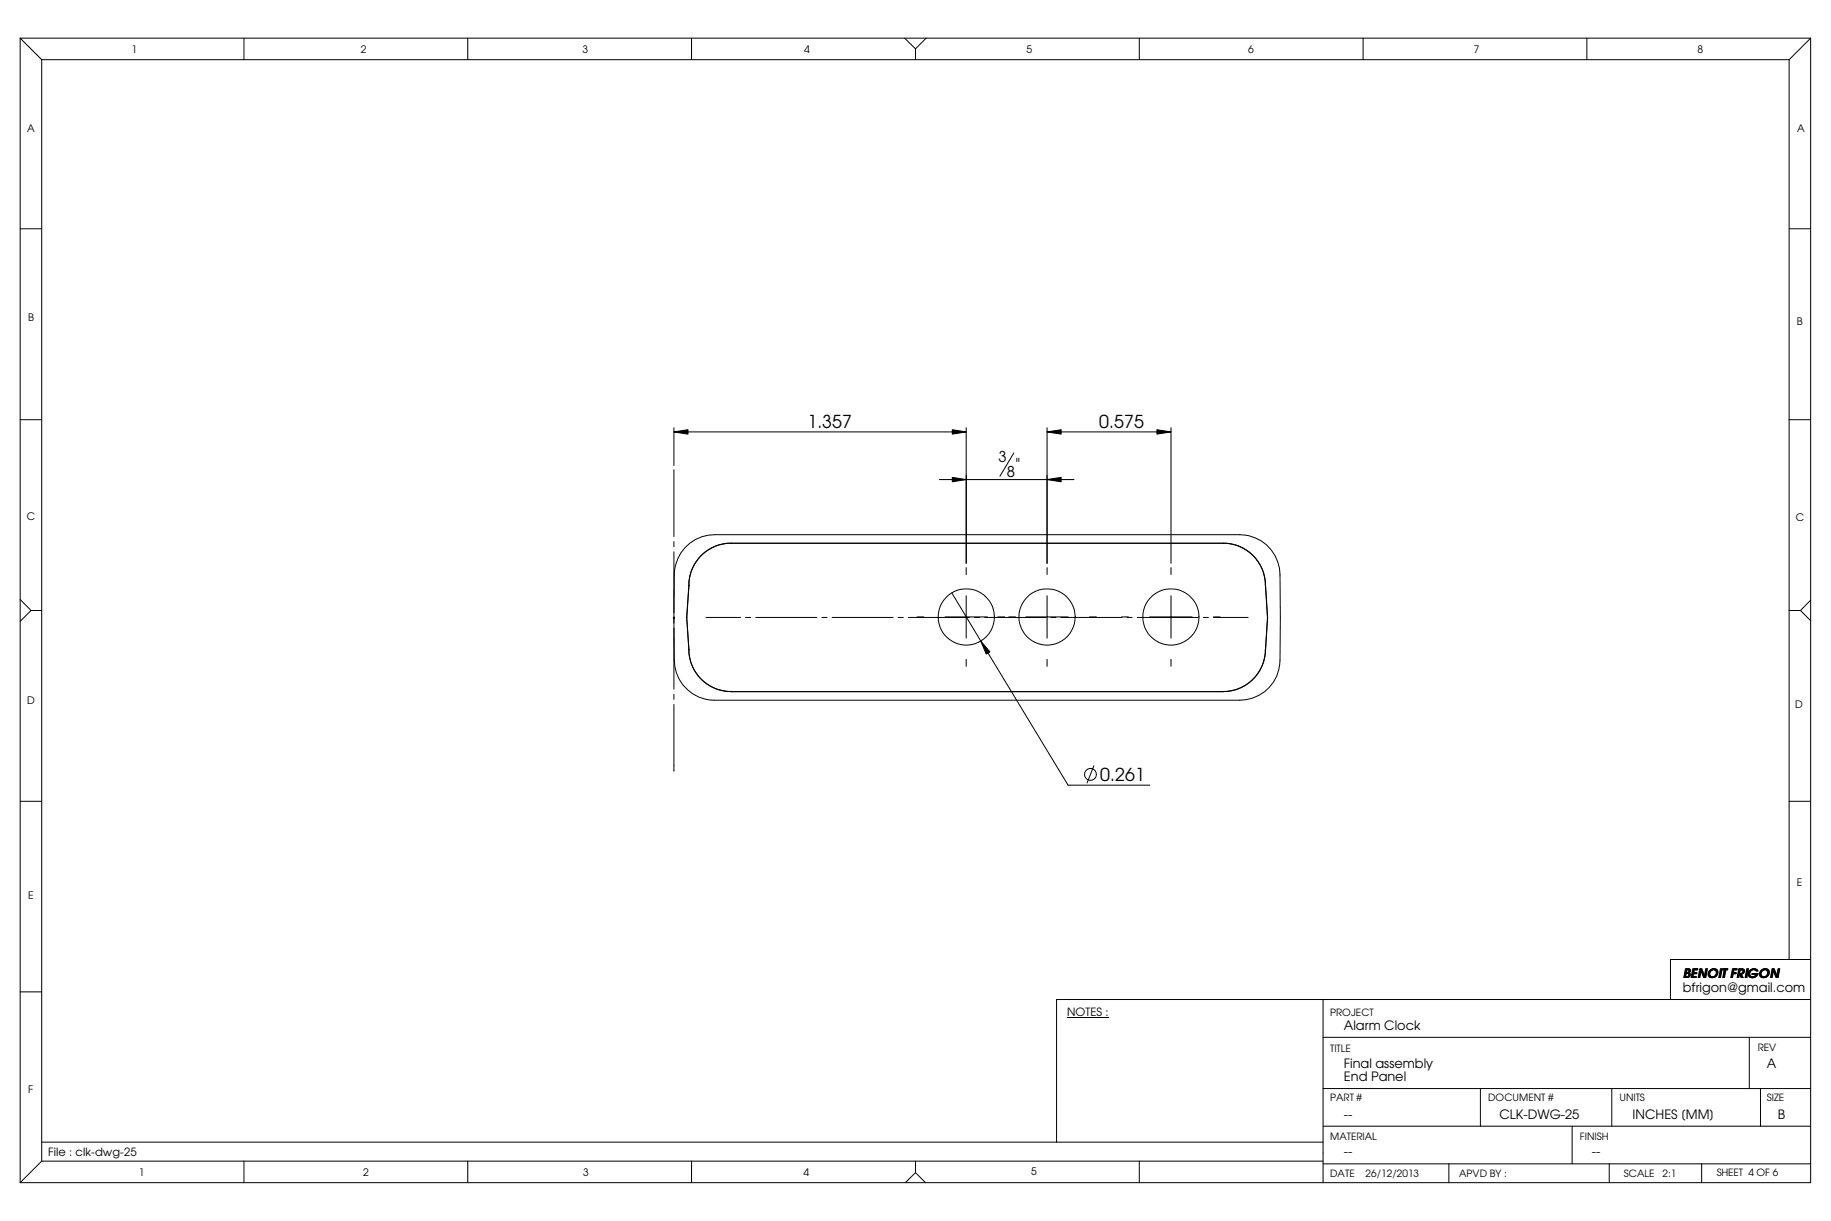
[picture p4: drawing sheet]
<svg xmlns="http://www.w3.org/2000/svg" width="457mm" height="305mm" viewBox="0 0 457 305" stroke-linecap="round" stroke-linejoin="round" font-family="sans-serif">
<g fill="none" stroke="#000" stroke-width=".25">
<path d="M5 9.5l5.4 5.4M5 9.5h447.1M5 9.5v285.7M10.4 14.9h436.3M10.4 14.9v275M60.9 9.5v5.4M116.8 9.5v5.4M172.7 9.5v5.4M225.9 9.5l2.7 2.7M228.6 12.2v2.7M231.3 9.5l-2.7 2.7M284.5 9.5v5.4"/>
<path d="M340.4 9.5v5.4M396.2 9.5v5.4M446.7 14.9v224.6M452.1 9.5l-5.4 5.4M452.1 9.5v285.7h-447.1M5 57.1h5.4M446.7 57.1h5.4M5 104.8h5.4M168.3 107.8l3.5-.5v1.1zM168.3 106.8v9.4M168.3 117.3v16.6M168.3 107.8h73"/>
<path d="M234.6 119.7h33.6M237.8 107.3l3.5 .5-3.5 .6zM237.8 119.2l3.5 .5-3.5 .6zM241.3 106.8v33.8M253.2 113.1l-3.5 5.8M261.5 119.7l3.5-.5v1.1zM261.5 107.8l3.5-.5v1.1zM261.5 107.8h30.9M261.5 106.8v33.8M288.9 107.3l3.5 .5-3.5 .6zM292.4 106.8v33.8M446.7 104.8h5.4"/>
<path d="M168.3 135.2v1.3M168.3 137.8v15.2M171 136.7a10 10 0 0 1 7.4-3.2h131.1a10 10 0 0 1 10.1 10.1v21.2a10 10 0 0 1-10.1 10h-131.1a10.1 10.1 0 0 1-10-10v-21.3a10.2 10.2 0 0 1 2.6-6.8zM182.6 135.6l-2.1 .2-2 .6-1.8 1-1.6 1.3-1.3 1.6-1 1.8-.6 2-.2 2.1M182.6 135.6l-2.1 .2-2.4 .7-1.5 .9-1.8 1.5-1.5 2.2-.7 1.4-.6 2.4v1.3M182.6 135.6h.1M182.6 135.6h122.8M305.4 135.6l2.1 .2 2 .6 1.8 1 1.6 1.3 1.3 1.6 1 1.8 .6 2 .2 2.1M305.4 135.6l2.1 .2 2.3 .7 1.6 .9 1.8 1.5 1.5 2.2 .6 1.4 .5 1.6 .2 2.1M305.4 135.6h.1M5 149.6l2.7 2.8M7.7 152.4l-2.7 2.7"/>
<path d="M7.7 152.4h2.7M168.1 154.2h.3M168.1 154.1l.3 .2M168.3 154.1v1.4M168.3 156.8v15.2M168.4 154.1l-.3 .2M171.4 154.2l.6 9.2 .6 2.4 .8 1.6 1.9 2.4 2.2 1.6 2.1 .9 3 .4M171.4 154.2h.1M172 146.2l-.6 8M176.3 154.1h8.6M186.2 154.1h1.3M188.7 154.1h15.3"/>
<path d="M205.2 154.1h1.3M207.8 154.1h15.2M224.3 154.1h1.3M226.8 154.1h15.3M229 154h1.7M236 154h10.6M237.7 148l29 48h20.4M241.3 141.7v1.7M241.3 148.7v10.6M243.3 154.1h1.3M245.9 154.1h15.2M249.1 154h1.8"/>
<path d="M251.9 154h1.7M256.2 154h10.5M261.5 141.7v1.7M261.5 148.7v10.6M262.4 154.1h1.3M264.9 154.1h15.3M272 154h1.8M280.1 154h1.7M281.4 154.1h1.3M284 154.1h15.2M287.1 154h10.6M292.4 141.7v1.7"/>
<path d="M292.4 148.7v10.6M300.5 154.1h1.3M303 154h1.7M303 154.1h8.7M316 146.2h.1M316 146.2l.5 8M316.5 154.2l-.5 8M446.7 152.4h2.9M449.6 152.4l2.5 2.5M452.1 149.8l-2.5 2.6M168.3 173.3v1.3M168.3 175.9v16.6"/>
<path d="M172 162.2l.2 1.9 .6 2 1 1.8 1.3 1.6 1.6 1.4 1.8 .9 2 .6 2.1 .2M182.6 172.6v.1M182.6 172.6h122.8M182.6 172.7h122.8M241.3 164.6v1.7M244.9 160l2.3 2.7-.9 .6zM261.5 164.6v1.7M292.4 164.6v1.7M305.4 172.6v.1M315.9 162.2l-.1 1.9-.6 2-1 1.8-1.3 1.6-1.6 1.4-1.8 .9-2 .6-2.1 .2M316 162.2h.1M316 162.2l-.2 1.9-.6 2-1 2-1.6 1.7-1.2 1-2.2 1.2-1.7 .5-2.1 .2"/>
<path d="M273.1 191.2l-1.7 4.3M5 200h5.4M446.7 200h5.4M452.1 239.5h-35v10M5 247.6h5.4M266.4 253.9h10.5M330.4 249.5v45.7M330.4 259h121.7M436.8 259v12.7M452.1 249.5h-188.3v35.6M330.4 271.7h121.7M369.7 271.7v9.4"/>
<path d="M402.5 271.7v9.4M439.6 271.7v9.4M10.4 285.1h320M10.4 289.9l-5.4 5.3M10.4 289.9h320M60.9 289.9v5.3M116.8 289.9v5.3M172.7 289.9v5.3M228.6 292.7l-2.5 2.5M228.6 292.7l2.5 2.5M228.6 289.9v2.8M284.5 289.9v5.3"/>
<path d="M330.4 290.5h121.7M330.4 281.1h121.7M361.8 290.5v4.7M392.6 281.1v9.4M401.8 290.5v4.7M424.9 290.5v4.7"/>
<circle cx="241.3" cy="154" r="7"/>
<circle cx="261.5" cy="154" r="7"/>
<circle cx="292.4" cy="154" r="7"/>
<circle cx="272.3" cy="193.3" r="1.49"/>
</g>
<path d="M168.3 107.8l3.5-.5v1.1zM237.8 107.3l3.5 .5-3.5 .6zM237.8 119.2l3.5 .5-3.5 .6zM261.5 119.7l3.5-.5v1.1zM261.5 107.8l3.5-.5v1.1zM288.9 107.3l3.5 .5-3.5 .6zM244.9 160l2.3 2.7-.9 .6z" fill="#000"/>
<g font-size="4.4">
<text x="201.6" y="106.9">1.357</text>
<text x="274.5" y="106.9">0.575</text>
<text x="253.5" y="117.5">&quot;</text>
<text x="274.7" y="195.1">0.261</text>
</g>
<g font-size="3.7">
<text x="249.3" y="115.2">3</text>
<text x="251.4" y="119">8</text>
</g>
<g font-size="3.2">
<text x="420.3" y="244.1">BENOIT FRIGON</text>
<text x="420.2" y="247.5">bfrigon@gmail.com</text>
<text x="335.6" y="257.2">Alarm Clock</text>
<text x="335.6" y="270">End Panel</text>
<text x="335.6" y="266.5">Final assembly</text>
<text x="441.2" y="266.7">A</text>
<text x="335.6" y="279.4">--</text>
<text x="374.4" y="279.4">CLK-DWG-25</text>
<text x="407.7" y="279.4">INCHES [MM]</text>
<text x="443.9" y="279.3">B</text>
<text x="335.6" y="288.5">--</text>
<text x="397.5" y="288.5">--</text>
</g>
<g font-size="2.8">
<text x="266.4" y="253.6">NOTES :</text>
<text x="12" y="288.6">File : clk-dwg-25</text>
</g>
<g font-size="2.6">
<text x="32.8" y="13.2">1</text>
<text x="90.1" y="13.2">2</text>
<text x="145.4" y="13.2">3</text>
<text x="200.8" y="13.2">4</text>
<text x="256.3" y="13.2">5</text>
<text x="311.7" y="13.2">6</text>
<text x="368" y="13.2">7</text>
<text x="423.8" y="13.2">8</text>
<text x="6.8" y="33">A</text>
<text x="448.7" y="33">A</text>
<text x="7" y="80.2">B</text>
<text x="448.7" y="81.2">B</text>
<text x="6.7" y="129.8">C</text>
<text x="448.4" y="130">C</text>
<text x="6.8" y="175.8">D</text>
<text x="448.3" y="176.7">D</text>
<text x="448.6" y="221.1">E</text>
<text x="7.1" y="224.3">E</text>
<text x="7.1" y="272.9">F</text>
<text x="34.6" y="293.6">1</text>
<text x="90.7" y="293.6">2</text>
<text x="145.6" y="293.6">3</text>
<text x="200.7" y="293.6">4</text>
<text x="257.5" y="293.4">5</text>
</g>
<g font-size="2.5">
<text x="332.1" y="253.6">PROJECT</text>
<text x="332.1" y="262.6">TITLE</text>
<text x="438.9" y="262.5">REV</text>
<text x="332.1" y="274.9">PART #</text>
<text x="371.6" y="274.9">DOCUMENT #</text>
<text x="404.4" y="274.9">UNITS</text>
<text x="441.2" y="274.9">SIZE</text>
<text x="332.1" y="284.6">MATERIAL</text>
<text x="394.5" y="284.6">FINISH</text>
<text x="332.1" y="293.7">DATE</text>
<text x="341" y="293.7">26/12/2013</text>
<text x="364.4" y="293.7">APVD BY :</text>
<text x="405.5" y="293.7">SCALE</text>
<text x="415.2" y="293.7">2:1</text>
<text x="428.7" y="293.7">SHEET 4 OF 6</text>
</g>
</svg>
